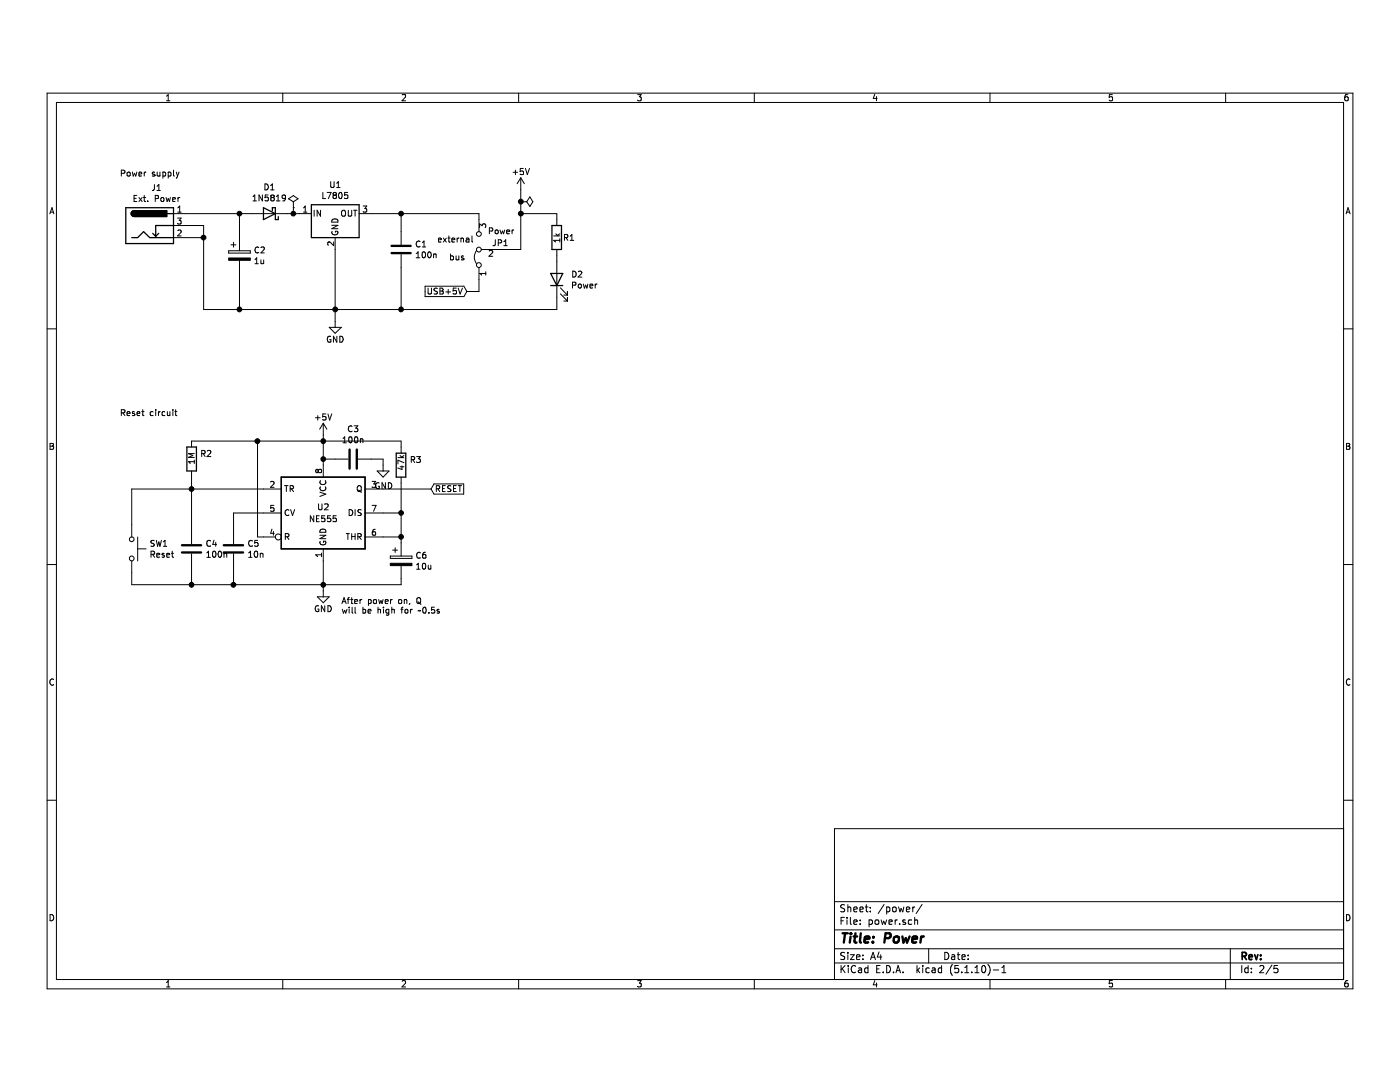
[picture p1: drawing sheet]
EESchema Schematic File Version 4
EELAYER 30 0
EELAYER END
$Descr A4 11693 8268
encoding utf-8
Sheet 2 5
Title "Power"
Date ""
Rev ""
Comp ""
Comment1 ""
Comment2 ""
Comment3 ""
Comment4 ""
$EndDescr
$Comp
L Connector:Barrel_Jack_Switch J?
U 1 1
P 1250 1500
AR Path="/6188FE75" Ref="J?"  Part="1" 
AR Path="/6187B23D/6188FE75" Ref="J1"  Part="1" 
F 0 "J1" H 1307 1817 50  0000 C CNN
F 1 "Ext. Power" H 1307 1726 50  0000 C CNN
F 2 "Connector_BarrelJack:BarrelJack_Horizontal" H 1300 1460 50  0001 C CNN
F 3 "~" H 1300 1460 50  0001 C CNN
	1    1250 1500
	1    0    0    -1  
$EndComp
$Comp
L Device:C C?
U 1 1
P 3350 1700
AR Path="/6188FE7B" Ref="C?"  Part="1" 
AR Path="/6187B23D/6188FE7B" Ref="C1"  Part="1" 
F 0 "C1" H 3465 1746 50  0000 L CNN
F 1 "100n" H 3465 1655 50  0000 L CNN
F 2 "Capacitor_THT:C_Disc_D5.0mm_W2.5mm_P5.00mm" H 3388 1550 50  0001 C CNN
F 3 "~" H 3350 1700 50  0001 C CNN
	1    3350 1700
	1    0    0    -1  
$EndComp
Wire Wire Line
	1550 1500 1700 1500
Wire Wire Line
	1700 1600 1550 1600
Wire Wire Line
	3350 1400 3350 1550
Wire Wire Line
	4650 1800 4650 1750
Wire Wire Line
	4650 1450 4650 1400
Wire Wire Line
	1700 1500 1700 1600
$Comp
L Device:CP C?
U 1 1
P 2000 1750
AR Path="/6188FE8E" Ref="C?"  Part="1" 
AR Path="/6187B23D/6188FE8E" Ref="C2"  Part="1" 
F 0 "C2" H 2118 1796 50  0000 L CNN
F 1 "1u" H 2118 1705 50  0000 L CNN
F 2 "Capacitor_THT:CP_Radial_D5.0mm_P2.00mm" H 2038 1600 50  0001 C CNN
F 3 "~" H 2000 1750 50  0001 C CNN
	1    2000 1750
	1    0    0    -1  
$EndComp
Wire Wire Line
	2000 1400 2000 1600
$Comp
L power:GND #PWR?
U 1 1
P 2800 2300
AR Path="/6188FE95" Ref="#PWR?"  Part="1" 
AR Path="/6187B23D/6188FE95" Ref="#PWR02"  Part="1" 
F 0 "#PWR02" H 2800 2050 50  0001 C CNN
F 1 "GND" H 2800 2150 50  0000 C CNN
F 2 "" H 2800 2300 50  0001 C CNN
F 3 "" H 2800 2300 50  0001 C CNN
	1    2800 2300
	1    0    0    -1  
$EndComp
Wire Wire Line
	2800 2200 3350 2200
Wire Wire Line
	4650 2200 4650 2100
Connection ~ 2800 2200
Wire Wire Line
	2800 2200 2800 2300
Wire Wire Line
	2000 2200 2000 1900
Wire Wire Line
	2000 2200 1700 2200
Wire Wire Line
	1700 2200 1700 1600
Connection ~ 2000 2200
Connection ~ 1700 1600
Wire Wire Line
	3350 2200 3350 1850
$Comp
L Device:R R?
U 1 1
P 4650 1600
AR Path="/6188FEA8" Ref="R?"  Part="1" 
AR Path="/6187B23D/6188FEA8" Ref="R1"  Part="1" 
F 0 "R1" H 4700 1600 50  0000 L CNN
F 1 "1k" V 4650 1550 50  0000 L CNN
F 2 "Resistor_THT:R_Axial_DIN0207_L6.3mm_D2.5mm_P10.16mm_Horizontal" V 4580 1600 50  0001 C CNN
F 3 "~" H 4650 1600 50  0001 C CNN
	1    4650 1600
	1    0    0    -1  
$EndComp
Wire Wire Line
	2000 1400 2100 1400
$Comp
L Diode:1N5819 D?
U 1 1
P 2250 1400
AR Path="/6188FEAF" Ref="D?"  Part="1" 
AR Path="/6187B23D/6188FEAF" Ref="D1"  Part="1" 
F 0 "D1" H 2250 1183 50  0000 C CNN
F 1 "1N5819" H 2250 1274 50  0000 C CNN
F 2 "Diode_THT:D_DO-15_P10.16mm_Horizontal" H 2250 1225 50  0001 C CNN
F 3 "http://www.vishay.com/docs/88525/1n5817.pdf" H 2250 1400 50  0001 C CNN
	1    2250 1400
	-1   0    0    1   
$EndComp
$Comp
L Regulator_Linear:L7805 U?
U 1 1
P 2800 1400
AR Path="/6188FEB5" Ref="U?"  Part="1" 
AR Path="/6187B23D/6188FEB5" Ref="U1"  Part="1" 
F 0 "U1" H 2800 1642 50  0000 C CNN
F 1 "L7805" H 2800 1551 50  0000 C CNN
F 2 "Package_TO_SOT_THT:TO-220-3_Horizontal_TabDown" H 2825 1250 50  0001 L CIN
F 3 "http://www.st.com/content/ccc/resource/technical/document/datasheet/41/4f/b3/b0/12/d4/47/88/CD00000444.pdf/files/CD00000444.pdf/jcr:content/translations/en.CD00000444.pdf" H 2800 1350 50  0001 C CNN
	1    2800 1400
	1    0    0    -1  
$EndComp
Wire Wire Line
	3100 1400 3350 1400
Wire Wire Line
	2800 1700 2800 2200
Wire Wire Line
	1550 1400 2000 1400
Connection ~ 2000 1400
Text Notes 1000 1100 0    50   ~ 0
Power supply
$Comp
L Timer:NE555D U?
U 1 1
P 2700 3900
AR Path="/6188FEE0" Ref="U?"  Part="1" 
AR Path="/6187B23D/6188FEE0" Ref="U2"  Part="1" 
F 0 "U2" H 2700 3950 50  0000 C CNN
F 1 "NE555" H 2700 3850 50  0000 C CNN
F 2 "Package_DIP:DIP-8_W7.62mm_Socket_LongPads" H 3550 3500 50  0001 C CNN
F 3 "http://www.ti.com/lit/ds/symlink/ne555.pdf" H 3550 3500 50  0001 C CNN
	1    2700 3900
	1    0    0    -1  
$EndComp
$Comp
L Device:R R?
U 1 1
P 1600 3450
AR Path="/6188FEE6" Ref="R?"  Part="1" 
AR Path="/6187B23D/6188FEE6" Ref="R2"  Part="1" 
F 0 "R2" H 1670 3496 50  0000 L CNN
F 1 "1M" V 1600 3400 50  0000 L CNN
F 2 "Resistor_THT:R_Axial_DIN0207_L6.3mm_D2.5mm_P10.16mm_Horizontal" V 1530 3450 50  0001 C CNN
F 3 "~" H 1600 3450 50  0001 C CNN
	1    1600 3450
	1    0    0    -1  
$EndComp
$Comp
L Device:R R?
U 1 1
P 3350 3500
AR Path="/6188FEEC" Ref="R?"  Part="1" 
AR Path="/6187B23D/6188FEEC" Ref="R3"  Part="1" 
F 0 "R3" H 3420 3546 50  0000 L CNN
F 1 "47k" V 3350 3450 50  0000 L CNN
F 2 "Resistor_THT:R_Axial_DIN0207_L6.3mm_D2.5mm_P10.16mm_Horizontal" V 3280 3500 50  0001 C CNN
F 3 "~" H 3350 3500 50  0001 C CNN
	1    3350 3500
	1    0    0    -1  
$EndComp
$Comp
L Device:C C?
U 1 1
P 2950 3450
AR Path="/6188FEF2" Ref="C?"  Part="1" 
AR Path="/6187B23D/6188FEF2" Ref="C3"  Part="1" 
F 0 "C3" V 2698 3450 50  0000 C CNN
F 1 "100n" V 2789 3450 50  0000 C CNN
F 2 "Capacitor_THT:C_Disc_D5.0mm_W2.5mm_P5.00mm" H 2988 3300 50  0001 C CNN
F 3 "~" H 2950 3450 50  0001 C CNN
	1    2950 3450
	0    1    1    0   
$EndComp
$Comp
L power:+5V #PWR?
U 1 1
P 2700 3250
AR Path="/6188FEF8" Ref="#PWR?"  Part="1" 
AR Path="/6187B23D/6188FEF8" Ref="#PWR03"  Part="1" 
F 0 "#PWR03" H 2700 3100 50  0001 C CNN
F 1 "+5V" H 2700 3400 50  0000 C CNN
F 2 "" H 2700 3250 50  0001 C CNN
F 3 "" H 2700 3250 50  0001 C CNN
	1    2700 3250
	1    0    0    -1  
$EndComp
$Comp
L power:GND #PWR?
U 1 1
P 2700 4550
AR Path="/6188FEFE" Ref="#PWR?"  Part="1" 
AR Path="/6187B23D/6188FEFE" Ref="#PWR05"  Part="1" 
F 0 "#PWR05" H 2700 4300 50  0001 C CNN
F 1 "GND" H 2700 4400 50  0000 C CNN
F 2 "" H 2700 4550 50  0001 C CNN
F 3 "" H 2700 4550 50  0001 C CNN
	1    2700 4550
	1    0    0    -1  
$EndComp
Wire Wire Line
	2700 3500 2700 3450
Connection ~ 2700 3450
Wire Wire Line
	2700 3450 2700 3300
Wire Wire Line
	1950 4050 1950 3900
Wire Wire Line
	1950 3900 2200 3900
Wire Wire Line
	1600 4050 1600 3700
Wire Wire Line
	1600 3700 2200 3700
Connection ~ 1600 3700
Wire Wire Line
	1600 3600 1600 3700
Wire Wire Line
	1600 3300 2150 3300
Connection ~ 2700 3300
Wire Wire Line
	2700 3300 2700 3250
Wire Wire Line
	3350 3900 3200 3900
Wire Wire Line
	3200 4100 3350 4100
Connection ~ 3350 4100
Wire Wire Line
	3350 4100 3350 3900
Wire Wire Line
	3350 3650 3350 3900
Connection ~ 3350 3900
Wire Wire Line
	3350 3350 3350 3300
Wire Wire Line
	3350 3300 2700 3300
$Comp
L power:GND #PWR?
U 1 1
P 3200 3500
AR Path="/6188FF18" Ref="#PWR?"  Part="1" 
AR Path="/6187B23D/6188FF18" Ref="#PWR04"  Part="1" 
F 0 "#PWR04" H 3200 3250 50  0001 C CNN
F 1 "GND" H 3205 3327 50  0000 C CNN
F 2 "" H 3200 3500 50  0001 C CNN
F 3 "" H 3200 3500 50  0001 C CNN
	1    3200 3500
	1    0    0    -1  
$EndComp
Wire Wire Line
	2700 3450 2800 3450
Wire Wire Line
	1100 4000 1100 3700
Wire Wire Line
	1100 3700 1600 3700
Wire Wire Line
	3350 4150 3350 4100
$Comp
L Device:CP C?
U 1 1
P 3350 4300
AR Path="/6188FF22" Ref="C?"  Part="1" 
AR Path="/6187B23D/6188FF22" Ref="C6"  Part="1" 
F 0 "C6" H 3468 4346 50  0000 L CNN
F 1 "10u" H 3468 4255 50  0000 L CNN
F 2 "Capacitor_THT:CP_Radial_D5.0mm_P2.00mm" H 3388 4150 50  0001 C CNN
F 3 "~" H 3350 4300 50  0001 C CNN
	1    3350 4300
	1    0    0    -1  
$EndComp
Wire Wire Line
	2700 4550 2700 4500
Wire Wire Line
	3350 4450 3350 4500
Wire Wire Line
	3350 4500 2700 4500
Connection ~ 2700 4500
Wire Wire Line
	2700 4500 2700 4300
$Comp
L Switch:SW_Push SW?
U 1 1
P 1100 4200
AR Path="/6188FF2D" Ref="SW?"  Part="1" 
AR Path="/6187B23D/6188FF2D" Ref="SW1"  Part="1" 
F 0 "SW1" V 1054 4348 50  0000 L CNN
F 1 "Reset" V 1145 4348 50  0000 L CNN
F 2 "Button_Switch_THT:SW_PUSH_6mm_H4.3mm" H 1100 4400 50  0001 C CNN
F 3 "~" H 1100 4400 50  0001 C CNN
	1    1100 4200
	0    1    1    0   
$EndComp
$Comp
L Device:C C?
U 1 1
P 1950 4200
AR Path="/6188FF33" Ref="C?"  Part="1" 
AR Path="/6187B23D/6188FF33" Ref="C5"  Part="1" 
F 0 "C5" H 2065 4246 50  0000 L CNN
F 1 "10n" H 2065 4155 50  0000 L CNN
F 2 "Capacitor_THT:C_Disc_D5.0mm_W2.5mm_P5.00mm" H 1988 4050 50  0001 C CNN
F 3 "~" H 1950 4200 50  0001 C CNN
	1    1950 4200
	1    0    0    -1  
$EndComp
$Comp
L Device:C C?
U 1 1
P 1600 4200
AR Path="/6188FF39" Ref="C?"  Part="1" 
AR Path="/6187B23D/6188FF39" Ref="C4"  Part="1" 
F 0 "C4" H 1715 4246 50  0000 L CNN
F 1 "100n" H 1715 4155 50  0000 L CNN
F 2 "Capacitor_THT:C_Disc_D5.0mm_W2.5mm_P5.00mm" H 1638 4050 50  0001 C CNN
F 3 "~" H 1600 4200 50  0001 C CNN
	1    1600 4200
	1    0    0    -1  
$EndComp
Wire Wire Line
	1100 4400 1100 4500
Wire Wire Line
	1100 4500 1600 4500
Wire Wire Line
	1600 4350 1600 4500
Connection ~ 1600 4500
Wire Wire Line
	1600 4500 1950 4500
Wire Wire Line
	1950 4350 1950 4500
Connection ~ 1950 4500
Wire Wire Line
	1950 4500 2700 4500
Wire Wire Line
	3100 3450 3200 3450
Wire Wire Line
	3200 3450 3200 3500
Text Notes 1000 3100 0    50   ~ 0
Reset circuit
Wire Wire Line
	2200 4100 2150 4100
Wire Wire Line
	2150 4100 2150 3300
Connection ~ 2150 3300
Wire Wire Line
	2150 3300 2700 3300
Text Notes 2850 4750 0    50   ~ 0
After power on, Q\nwill be high for ~~0.5s
$Comp
L power:+5V #PWR?
U 1 1
P 4350 1200
AR Path="/6188FED3" Ref="#PWR?"  Part="1" 
AR Path="/6187B23D/6188FED3" Ref="#PWR01"  Part="1" 
F 0 "#PWR01" H 4350 1050 50  0001 C CNN
F 1 "+5V" H 4350 1350 50  0000 C CNN
F 2 "" H 4350 1200 50  0001 C CNN
F 3 "" H 4350 1200 50  0001 C CNN
	1    4350 1200
	1    0    0    -1  
$EndComp
Text GLabel 3900 2050 0    50   Input ~ 0
USB+5V
$Comp
L Jumper:Jumper_3_Bridged12 JP1
U 1 1
P 4000 1700
F 0 "JP1" V 4050 1450 50  0000 L CNN
F 1 "Power" V 4150 1400 50  0000 L CNN
F 2 "Connector_PinHeader_2.54mm:PinHeader_1x03_P2.54mm_Vertical" H 4000 1700 50  0001 C CNN
F 3 "~" H 4000 1700 50  0001 C CNN
	1    4000 1700
	0    -1   -1   0   
$EndComp
Wire Wire Line
	4000 1950 4000 2050
Wire Wire Line
	4000 2050 3900 2050
Wire Wire Line
	2450 1400 2400 1400
Wire Wire Line
	2500 1400 2450 1400
Connection ~ 2450 1400
Wire Wire Line
	2450 1350 2450 1400
$Comp
L power:PWR_FLAG #FLG?
U 1 1
P 2450 1350
AR Path="/6188FEBF" Ref="#FLG?"  Part="1" 
AR Path="/6187B23D/6188FEBF" Ref="#FLG02"  Part="1" 
F 0 "#FLG02" H 2450 1425 50  0001 C CNN
F 1 "PWR_FLAG" H 2450 1523 50  0001 C CNN
F 2 "" H 2450 1350 50  0001 C CNN
F 3 "~" H 2450 1350 50  0001 C CNN
	1    2450 1350
	1    0    0    -1  
$EndComp
$Comp
L power:PWR_FLAG #FLG?
U 1 1
P 4350 1300
AR Path="/6148CEFB" Ref="#FLG?"  Part="1" 
AR Path="/6187B23D/6148CEFB" Ref="#FLG01"  Part="1" 
F 0 "#FLG01" H 4350 1375 50  0001 C CNN
F 1 "PWR_FLAG" H 4350 1473 50  0001 C CNN
F 2 "" H 4350 1300 50  0001 C CNN
F 3 "~" H 4350 1300 50  0001 C CNN
	1    4350 1300
	0    1    1    0   
$EndComp
Wire Wire Line
	3350 1400 4000 1400
Wire Wire Line
	4000 1400 4000 1450
Connection ~ 3350 1400
Wire Wire Line
	4150 1700 4350 1700
Wire Wire Line
	3350 2200 4650 2200
Wire Wire Line
	4350 1400 4650 1400
Wire Wire Line
	4350 1200 4350 1300
Wire Wire Line
	4350 1400 4350 1700
Connection ~ 4350 1400
Connection ~ 4350 1300
Wire Wire Line
	4350 1300 4350 1400
Connection ~ 3350 2200
Text Notes 3750 1800 0    50   ~ 0
bus
Text Notes 3650 1650 0    50   ~ 0
external
Text GLabel 3600 3700 2    50   Input ~ 0
RESET
Wire Wire Line
	3200 3700 3600 3700
$Comp
L Device:LED D2
U 1 1
P 4650 1950
F 0 "D2" V 4689 1832 50  0000 R CNN
F 1 "Power" V 4598 1832 50  0000 R CNN
F 2 "LED_THT:LED_D5.0mm" H 4650 1950 50  0001 C CNN
F 3 "~" H 4650 1950 50  0001 C CNN
	1    4650 1950
	0    -1   -1   0   
$EndComp
Wire Wire Line
	2000 2200 2800 2200
$EndSCHEMATC
